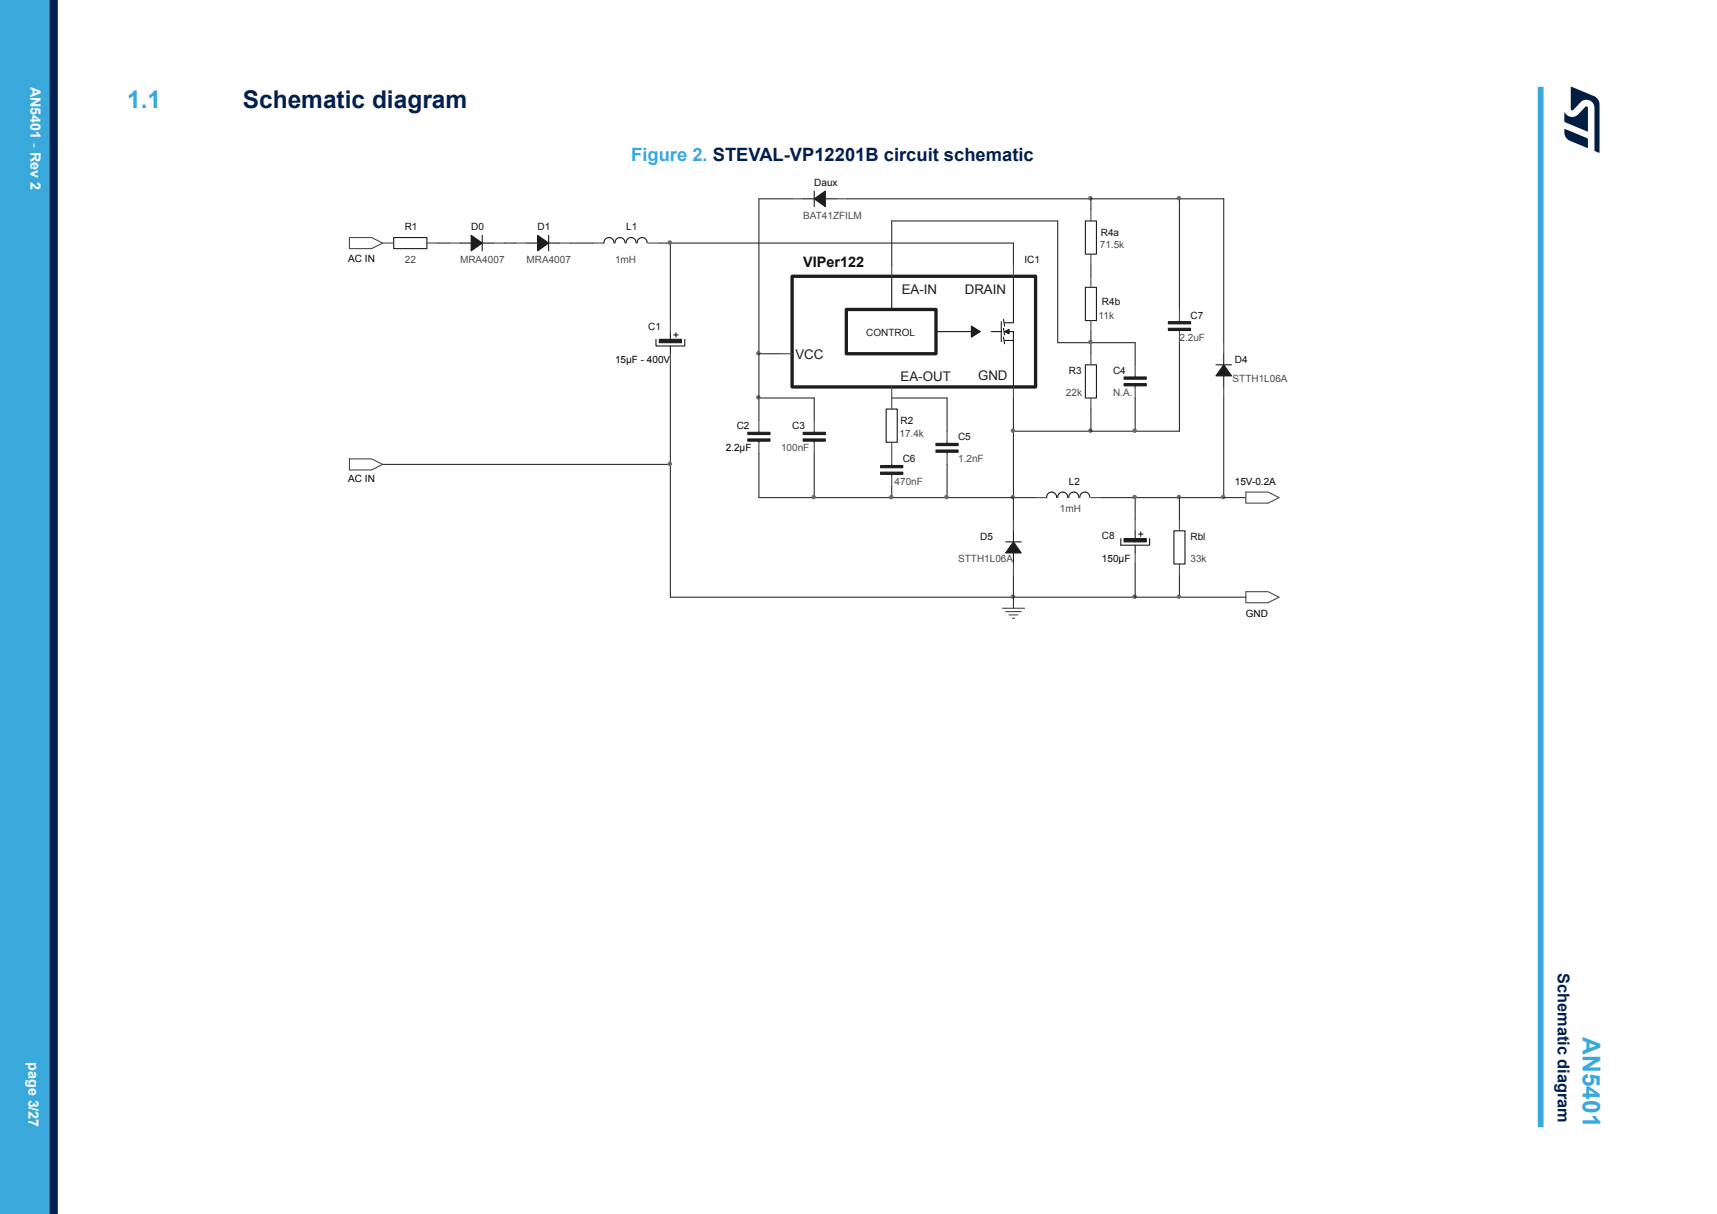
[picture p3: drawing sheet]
<svg xmlns="http://www.w3.org/2000/svg" width="297mm" height="210mm" viewBox="0 0 297 210" stroke-linecap="round" stroke-linejoin="round" font-family="sans-serif">
<g fill="none" stroke="#2e2e2e" stroke-width=".19">
<path d="M137 34.4h-5.7v38.3M146.6 34.4h65.1v24.9M188.7 34.4v1.9M204 34.4v19.1M75.8 42h1.9M87.2 42h2M98.7 42h3.9M114 42h61.3v3.9M116 42v13.4M154.2 45.9v-7.7h28.8v21.1h13.4v3.8M188.7 45.9v1.9M188.7 57.4v3.8"/>
<path d="M204 59.3v15.3h-28.7M116 63.1v40.2h99.5M131.3 78.4v7.7h47.8M131.3 68.8h9.5v3.9M131.3 61.2h3.8M140.8 78.4v7.7M154.2 68.8h9.6v5.8M175.3 68.8v21.1M188.7 70.8v3.8M196.4 68.8v5.8M211.7 68.8v17.3M66.2 80.3h49.8"/>
<path d="M154.2 84.2v1.9M163.8 80.3v5.8M175.3 99.5v5.7M190.6 86.1h24.9M196.4 86.1v3.8M196.4 97.6v5.7M204 86.1v3.8M204 99.5v3.8"/>
</g>
<g fill="#696969" stroke="#696969" stroke-width=".19">
<circle cx="175.2" cy="103.2" r=".29"/>
<circle cx="196.3" cy="103.2" r=".29"/>
<circle cx="131.2" cy="61.1" r=".29"/>
<circle cx="203.9" cy="86" r=".29"/>
<circle cx="188.6" cy="34.3" r=".29"/>
<circle cx="211.6" cy="86" r=".29"/>
<circle cx="196.3" cy="86" r=".29"/>
<circle cx="203.9" cy="103.2" r=".29"/>
<circle cx="175.2" cy="86" r=".29"/>
<circle cx="188.6" cy="74.5" r=".29"/>
<circle cx="175.2" cy="74.5" r=".29"/>
<circle cx="140.7" cy="86" r=".29"/>
<circle cx="115.9" cy="42" r=".29"/>
<circle cx="203.9" cy="34.3" r=".29"/>
<circle cx="154.1" cy="86" r=".29"/>
<circle cx="163.7" cy="86" r=".29"/>
<circle cx="131.2" cy="68.8" r=".29"/>
<circle cx="188.6" cy="59.2" r=".29"/>
<circle cx="196.3" cy="74.5" r=".29"/>
<circle cx="115.9" cy="80.2" r=".29"/>
</g>
<g fill="none" stroke="#1d1d1d" stroke-width=".19">
<path d="M138.9 34.4h1.9M140.8 33.1v2.6M142.8 34.4h1.9M187.7 38.2h2v5.8h-2zM68.1 41.1h5.7v1.9h-5.7zM79.6 42h1.9M83.4 42h1.9M83.4 40.7v2.7M91.1 42h1.9M94.9 40.7v2.7M94.9 42h1.9M106.2 42a.86 .86 0 0 0-.9-.9 .86 .86 0 0 0-.8 .9"/>
<path d="M108.1 42a.86 .86 0 0 0-.9-.9 .86 .86 0 0 0-.8 .9M110 42a.86 .86 0 0 0-.8-.9 .86 .86 0 0 0-.9 .9M111.9 42a.86 .86 0 0 0-.8-.9 .86 .86 0 0 0-.9 .9M113.5 58.7v1.2h4.9v-1.2M116 57.4v1.9M116 59.9v1.3M116.5 57.9h.8M116.9 57.6v.7M154.2 47.8v5.7M161.9 57.4h7.7M171.5 57.4h1.7M173.2 55.6v3.5"/>
<path d="M173.6 56.8l.2 1.1M173.6 55.3l.2 1.1M173.6 58.3l.2 1.2M173.8 57.4h1.5v9.5M173.8 58.9h1.5M175.3 47.8v8h-1.5M187.7 49.7h2v5.7h-2zM204 55.4v.4M204 57v.4M131.3 74.6v.4M131.3 76.1v.4M140.8 74.6v.4"/>
<path d="M140.8 76.1v.4M153.3 70.8h1.9v5.7h-1.9zM163.8 76.5v.4M163.8 78v.4M187.7 63.1h2v5.7h-2zM196.4 65v.4M196.4 66.6v.3M210.3 63.1h2.7M211.7 61.2v1.9M211.7 65v1.9M154.2 80.3v.4M154.2 81.9v.3"/>
<path d="M174 93.7h2.6M175.3 91.8v1.9M175.3 95.6v2M182 85.1a.86 .86 0 0 1 .8 1M182 85.1a.86 .86 0 0 0-.9 1M183.9 85.1a.86 .86 0 0 1 .8 1M183.9 85.1a.86 .86 0 0 0-.9 1M185.8 85.1a.86 .86 0 0 1 .8 1M185.8 85.1a.86 .86 0 0 0-.9 1M187.7 85.1a.86 .86 0 0 1 .8 1M187.7 85.1a.86 .86 0 0 0-.9 1M196.4 91.8v1.9"/>
<path d="M196.4 94.3v1.3M196.9 92.4h.8M197.3 92v.8M198.8 93.2v1.1h-4.9v-1.1M203.1 91.8h1.9v5.8h-1.9z"/>
</g>
<g fill="none" stroke="#4c4c4c" stroke-width=".19">
<path d="M137 34.4h1.9M144.7 34.4h1.9M188.7 36.3v1.9M60.4 41.1h3.9l1.9 .9-1.9 1h-3.9zM66.2 42h1.9M73.8 42h2M77.7 42h1.9M85.3 42h1.9M89.2 42h1.9M96.8 42h1.9M102.6 42h1.9M112.1 42h1.9"/>
<path d="M116 55.4v2M154.2 45.9v1.9M175.3 45.9v1.9M188.7 44v1.9M188.7 47.8v1.9M188.7 55.4v2M204 53.5v1.9M204 57.4v1.9M211.7 59.3v1.9M60.4 79.4h3.9l1.9 .9-1.9 1h-3.9zM116 61.2v1.9M131.3 72.7v1.9"/>
<path d="M131.3 76.5v1.9M135.1 61.2h1.9M140.8 72.7v1.9M140.8 76.5v1.9M154.2 66.9v3.9M154.2 76.5v3.8M163.8 74.6v1.9M163.8 78.4v1.9M175.3 66.9v1.9M188.7 61.2v1.9M188.7 68.8v2M196.4 63.1v1.9"/>
<path d="M196.4 66.9v1.9M211.7 66.9v1.9M154.2 82.2v2M175.3 89.9v1.9M175.3 97.6v1.9M179.1 86.1h1.9M188.7 86.1h1.9M196.4 89.9v1.9M196.4 95.6v2M204 89.9v1.9M204 97.6v1.9M215.5 85.1h3.8l1.9 1-1.9 .9h-3.8z"/>
<path d="M173.4 105.2h3.8M174 105.8h2.6M174.5 106.4h1.6M175.1 106.9h.4M215.5 102.3h3.8l1.9 1-1.9 1h-3.8z"/>
</g>
<g fill="#1d1d1d" stroke="#1d1d1d" stroke-width=".19">
<path d="M93 40.7l1.9 1.3-1.9 1.4z"/>
<path d="M81.5 40.7l1.9 1.3-1.9 1.4z"/>
<path d="M140.8 34.4l2-1.3v2.6z"/>
<path d="M173.8 57.4l.7-.4v.7z"/>
<path d="M168 56.4l1.6 1-1.6 .9z"/>
<path d="M211.7 63.1l1.3 1.9h-2.7z"/>
<path d="M175.3 93.7l1.3 1.9h-2.6z"/>
<path d="M202.1 56.8h3.8v.4h-3.8z" fill-rule="evenodd"/>
<path d="M202.1 55.6h3.8v.4h-3.8z" fill-rule="evenodd"/>
<path d="M152.3 81.7h3.9v.4h-3.9z" fill-rule="evenodd"/>
<path d="M152.3 80.5h3.9v.4h-3.9z" fill-rule="evenodd"/>
<path d="M161.9 77.8h3.8v.4h-3.8z" fill-rule="evenodd"/>
<path d="M161.9 76.7h3.8v.4h-3.8z" fill-rule="evenodd"/>
<path d="M114 58.7h3.9v.6h-3.9z" fill-rule="evenodd"/>
<path d="M138.9 75.9h3.9v.4h-3.9z" fill-rule="evenodd"/>
<path d="M138.9 74.8h3.9v.4h-3.9z" fill-rule="evenodd"/>
<path d="M194.4 66.4h3.9v.3h-3.9z" fill-rule="evenodd"/>
<path d="M194.4 65.2h3.9v.4h-3.9z" fill-rule="evenodd"/>
<path d="M129.4 75.9h3.8v.4h-3.8z" fill-rule="evenodd"/>
<path d="M129.4 74.8h3.8v.4h-3.8z" fill-rule="evenodd"/>
<path d="M194.4 93.2h3.9v.5h-3.9z" fill-rule="evenodd"/>
</g>
<path d="M137 47.8h42.1v19.1h-42.1zM146.4 53.5h15.5v7.7h-15.5z" fill="none" stroke="#1d1d1d" stroke-width=".57"/>
<path d="M266.5 15v180" fill="none" stroke="#39a9dc" stroke-width="1"/>
<g fill="#39a9dc">
<path d="M0 0h8.6v210h-8.6z" fill-rule="evenodd"/>
<path d="M0 0h7.5v210h-7.5z" fill-rule="evenodd"/>
</g>
<path d="M9.3 0v210" fill="none" stroke="#002052" stroke-width="1.4"/>
<g fill="#001e41">
<path d="M271.7 15l4.1 1.6a1.53 1.53 0 0 1 .9 1.4l-.1 8.4-.8-.3v-7.4a1.4 1.4 0 0 0-.8-1.3 1.4 1.4 0 0 0-1.5 .2l-1.3 1.4-.2 .1-.2-.1z"/>
<path d="M270.6 22.3l3.9 1.6 .2 .2v1.4l-.1 .1-3.1-1.3a1.54 1.54 0 0 1-.9-1.4z"/>
<path d="M270.6 19.4a1.48 1.48 0 0 0 2.4 .4l1.2-1.3 .2-.1 .2 .1 .1 4.2-4.1-1.6z"/>
</g>
<g font-size="4.2" fill="#39a9dc">
<text x="22" y="18.8">1.1</text>
<text x="273.8" y="179.5" transform="rotate(90 273.8 179.5)">AN5401</text>
</g>
<text font-size="4.2" fill="#002052" x="42" y="18.8">Schematic diagram</text>
<text font-size="3.2" fill="#39a9dc" x="109.2" y="27.9">Figure 2. STEVAL-VP12201B circuit schematic</text>
<text font-size="2.8" fill="#002052" x="269.5" y="168.3" transform="rotate(90 269.5 168.3)">Schematic diagram</text>
<g font-size="2.5" fill="#fff">
<text x="5.3" y="15" transform="rotate(90 5.3 15)">AN5401 - Rev 2</text>
<text x="5" y="183.7" transform="rotate(90 5 183.7)">page 3/27</text>
</g>
<text font-size="2.5" fill="#0f0f0f" x="138.9" y="46.2">VIPer122</text>
<g font-size="2.3" fill="#1d1d1d">
<text x="156" y="50.8">EA-IN</text>
<text x="166.9" y="50.8">DRAIN</text>
<text x="137.6" y="62.1">VCC</text>
<text x="155.8" y="66">EA-OUT</text>
<text x="169.2" y="65.8">GND</text>
</g>
<g font-size="1.7" fill="#0f0f0f">
<text x="140.8" y="32.1">Daux</text>
<text x="81.5" y="39.8">D0</text>
<text x="93" y="39.8">D1</text>
<text x="108.3" y="39.8">L1</text>
<text x="177.2" y="45.5">IC1</text>
<text x="213.6" y="62.8">D4</text>
<text x="184.9" y="83.8">L2</text>
<text x="169.6" y="93.4">D5</text>
</g>
<g font-size="1.7" fill="#121212">
<text x="70" y="39.8">R1</text>
<text x="190.4" y="40.7">R4a</text>
<text x="190.6" y="52.8">R4b</text>
<text x="112.1" y="57">C1</text>
<text x="205.9" y="55.1">C7</text>
<text x="184.9" y="64.7">R3</text>
<text x="192.5" y="64.7">C4</text>
<text x="127.4" y="74.2">C2</text>
<text x="137" y="74.2">C3</text>
<text x="155.8" y="73.3">R2</text>
<text x="165.7" y="76.2">C5</text>
<text x="156.2" y="80">C6</text>
<text x="190.6" y="93.2">C8</text>
<text x="205.9" y="93.4">Rbl</text>
</g>
<g font-size="1.7" fill="#4c4c4c">
<text x="138.9" y="37.9">BAT41ZFILM</text>
<text x="70" y="45.5">22</text>
<text x="79.6" y="45.5">MRA4007</text>
<text x="91.1" y="45.5">MRA4007</text>
<text x="106.4" y="45.5">1mH</text>
<text x="190.2" y="42.8">71.5k</text>
<text x="190" y="55.1">11k</text>
<text x="204" y="58.9">2.2uF</text>
<text x="184.4" y="68.5">22k</text>
<text x="192.5" y="68.5">N.A.</text>
<text x="213.2" y="66">STTH1L06A</text>
<text x="155.6" y="75.6">17.4k</text>
<text x="135.1" y="78.1">100nF</text>
<text x="154.7" y="83.8">470nF</text>
<text x="165.7" y="80">1.2nF</text>
<text x="183.3" y="88.6">1mH</text>
<text x="165.7" y="97.2">STTH1L06A</text>
<text x="205.9" y="97.2">33k</text>
</g>
<g font-size="1.7">
<text x="60.3" y="45.3">AC IN</text>
<text x="106.4" y="62.8">15µF - 400V</text>
<text x="60.3" y="83.4">AC IN</text>
<text x="125.5" y="78.1">2.2µF</text>
<text x="213.6" y="83.8">15V-0.2A</text>
<text x="190.6" y="97.2">150µF</text>
<text x="215.5" y="106.8">GND</text>
</g>
<text font-size="1.7" fill="#1d1d1d" x="149.8" y="58.2">CONTROL</text>
</svg>
